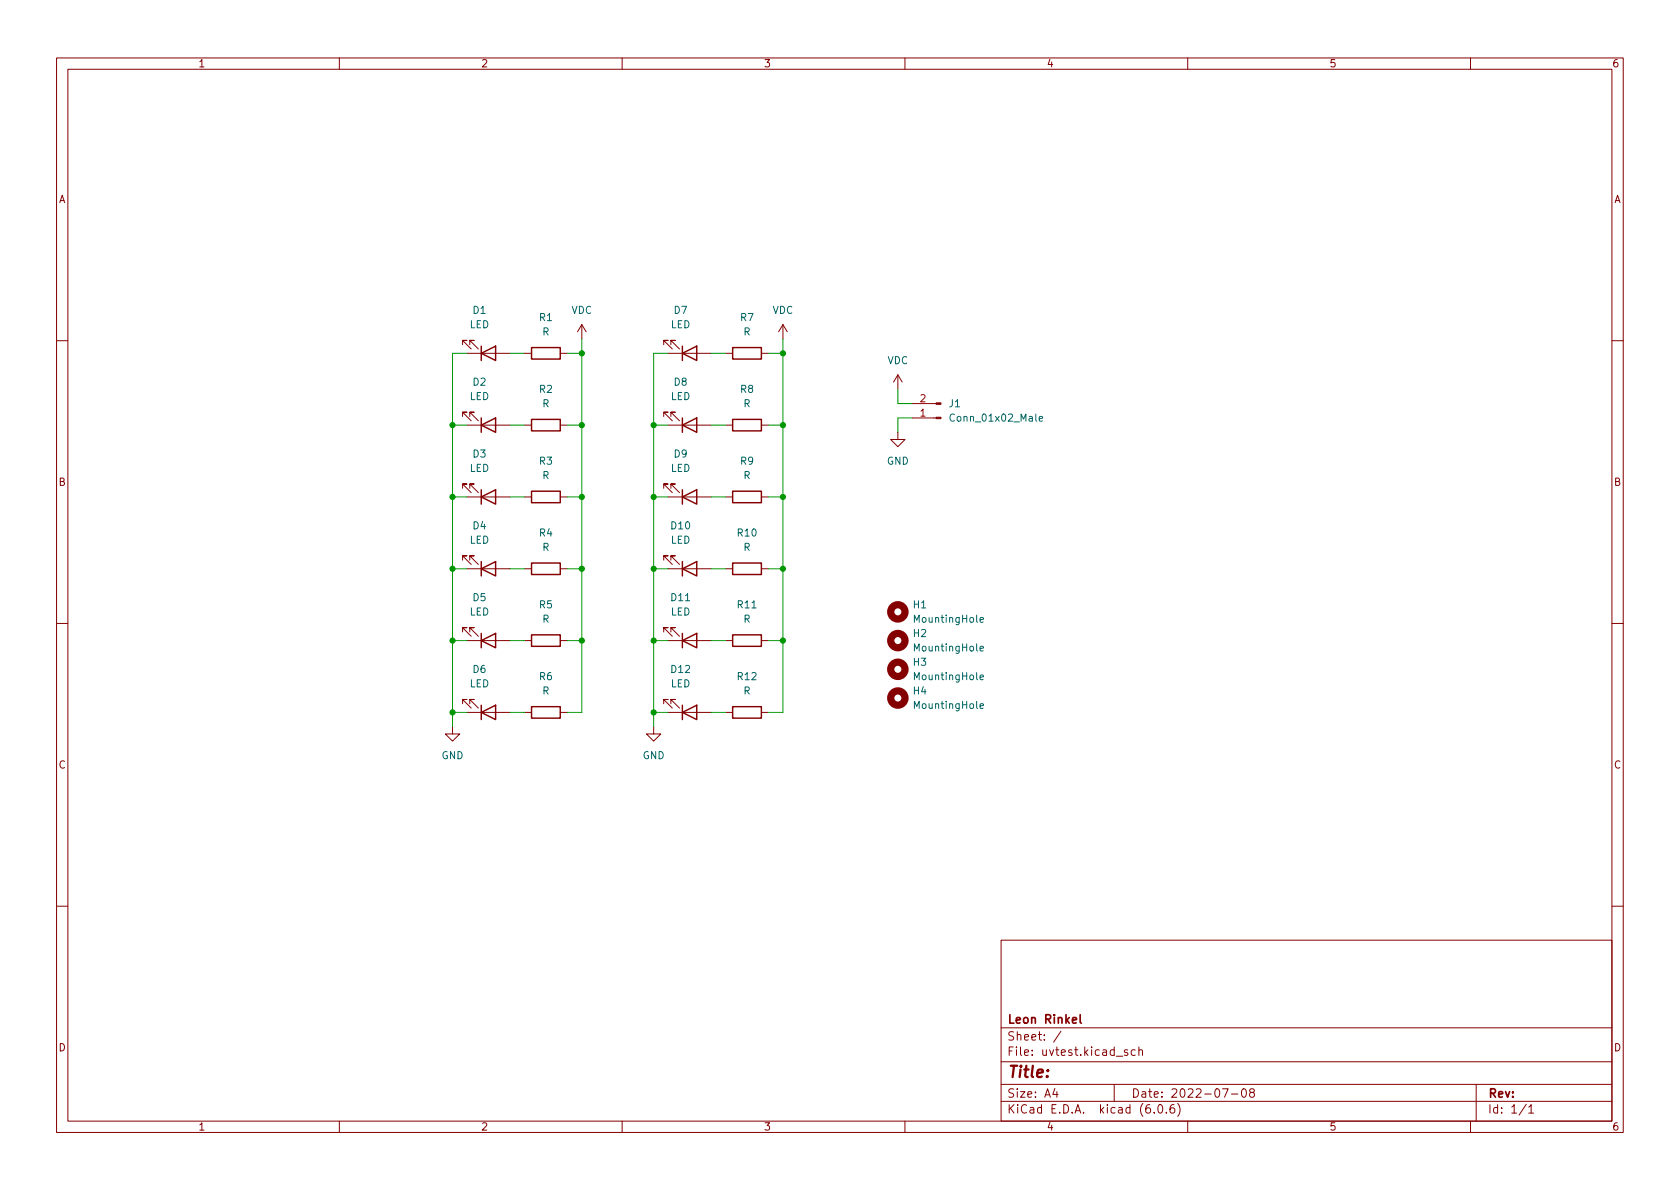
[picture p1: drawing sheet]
<svg xmlns="http://www.w3.org/2000/svg" width="297mm" height="210mm" viewBox="0 0 297 210" stroke-linecap="round" stroke-linejoin="round" font-family="sans-serif">
<g fill="none" stroke="#840000" stroke-width=".18">
<path d="M10 10.2h277v190.1h-277zM12 12.2h273v186.1h-273zM60 10.2v2M110 10.2v2M160 10.2v2M210 10.2v2M260 10.2v2M102.9 57.4l-.8 1.3M102.9 57.4v2.5M102.9 57.4l.7 1.3M138.4 57.4l-.7 1.3M138.4 57.4v2.5"/>
<path d="M138.4 57.4l.8 1.3M10 60.2h2M81.8 73.7v-.8h.7h-.7l1.5 1.5M81.8 61v-.8h.7h-.7l1.5 1.5M82.5 75.2h7.7M82.5 62.5h7.7M83.1 73.7v-.8h.7h-.7l1.5 1.5M83.1 61v-.8h.7h-.7l1.5 1.5M92.7 75.2h1.3M92.7 62.5h1.3M99.1 75.2h1.2M99.1 62.5h1.2"/>
<path d="M117.3 61v-.8h.8h-.8l1.6 1.5M117.3 73.7v-.8h.8h-.8l1.6 1.5M118.1 75.2h7.6M118.1 62.5h7.6M118.6 61v-.8h.8h-.8l1.5 1.5M118.6 73.7v-.8h.8h-.8l1.5 1.5M128.3 75.2h1.2M128.3 62.5h1.2M134.6 75.2h1.3M134.6 62.5h1.3M158.7 76.4v1.3h1.3l-1.3 1.3-1.2-1.3h1.2M158.7 66.3l-.7 1.3"/>
<path d="M158.7 66.3v2.5M158.7 66.3l.8 1.3M161.3 71.4h4.2M161.3 73.9h4.2M285 60.2h2M81.8 99.1v-.8h.7h-.7l1.5 1.5M81.8 86.4v-.8h.7h-.7l1.5 1.5M82.5 87.9h7.7M83.1 99.1v-.8h.7h-.7l1.5 1.5M83.1 86.4v-.8h.7h-.7l1.5 1.5M92.7 87.9h1.3M99.1 87.9h1.2"/>
<path d="M117.3 86.4v-.8h.8h-.8l1.6 1.5M117.3 99.1v-.8h.8h-.8l1.6 1.5M118.1 87.9h7.6M118.6 86.4v-.8h.8h-.8l1.5 1.5M118.6 99.1v-.8h.8h-.8l1.5 1.5M128.3 87.9h1.2M134.6 87.9h1.3M10 110.2h2M81.8 111.8v-.8h.7h-.7l1.5 1.5M82.5 113.3h7.7M82.5 100.6h7.7M83.1 111.8v-.8h.7h-.7l1.5 1.5"/>
<path d="M92.7 113.3h1.3M92.7 100.6h1.3M99.1 113.3h1.2M99.1 100.6h1.2M117.3 111.8v-.8h.8h-.8l1.6 1.5M118.1 113.3h7.6M118.1 100.6h7.6M118.6 111.8v-.8h.8h-.8l1.5 1.5M128.3 113.3h1.2M128.3 100.6h1.2M134.6 113.3h1.3M134.6 100.6h1.3"/>
<path d="M285 110.2h2M80 128.5v1.3h1.3l-1.3 1.3-1.3-1.3h1.3M81.8 124.5v-.8h.7h-.7l1.5 1.5M82.5 126h7.7M83.1 124.5v-.8h.7h-.7l1.5 1.5M92.7 126h1.3M99.1 126h1.2M115.6 128.5v1.3h1.2l-1.2 1.3-1.3-1.3h1.3M117.3 124.5v-.8h.8h-.8l1.6 1.5M118.1 126h7.6M118.6 124.5v-.8h.8h-.8l1.5 1.5M128.3 126h1.2"/>
<path d="M134.6 126h1.3M10 160.2h2M177 166.3h108v32h-108zM285 160.2h2M60 198.3v2M110 198.3v2M160 198.3v2M177 194.8h108M177 191.8h108M177 187.8h108M177 181.8h108M186.5 192.5l-.4 1h1"/>
<path d="M186.9 193v1M187.6 182.4l-1.3 1.9M197 191.8v3M199.4 185.7l-.4-.1-.2 .2 .1 .3 .5 .1v.4h-.6M200.7 185.7l-.4-.1-.3 .3v.4l.1 .3h.6M201.4 185.8l.2-.2 .3 .1 .1 .9M201.4 185.1v1.5M204.1 196.7v.1M204.9 195.4l.2-.1a.81 .81 0 0 1 .6 .7 .81 .81 0 0 1-.3 .8h-.2a.81 .81 0 0 1-.6-.6 .81 .81 0 0 1 .3-.8zM206.2 196.7v.1M207.6 195.3a.59 .59 0 0 0-.7 .7v.5l.1 .3h.4l.2-.1 .1-.5-.1-.2-.5-.1-.2 .3M208.2 195.1a1.72 1.72 0 0 1 0 2.3"/>
<path d="M210 198.3v2M216.1 192.5h1l-.6 1.5M217.7 193.5h1.2M219.7 192.6l.2-.1a.81 .81 0 0 1 .5 .7 .81 .81 0 0 1-.3 .8h-.1a.81 .81 0 0 1-.6-.6 .81 .81 0 0 1 .3-.8zM221.2 193.2l-.3-.3 .1-.2 .2-.2 .4 .1 .2 .2-.1 .2-.6 .2-.2 .3 .1 .4 .2 .1h.4l.2-.3-.1-.4-.2-.1M260 198.3v2M261 191.8v6.5M269.9 195.3l-1.3 1.9M270.3 195.8l.4-.5v1.5M270.3 196.8h.9"/>
</g>
<path d="M191 179.4v1.3l.2 .2" fill="none" stroke="#840000" stroke-width=".3"/>
<g fill="none" stroke="#840000" stroke-width=".25">
<path d="M85.1 75.2l2.5-1.3v2.5zM85.1 62.5l2.5-1.3v2.5zM85.1 61.2v2.5M85.1 73.9v2.5M94 61.5h5.1v2h-5.1zM94 74.2h5.1v2h-5.1zM120.6 62.5l2.6-1.3v2.5zM120.6 75.2l2.6-1.3v2.5zM120.6 61.2v2.5M120.6 73.9v2.5M129.5 74.2h5.1v2h-5.1zM129.5 61.5h5.1v2h-5.1z"/>
<path d="M85.1 87.9l2.5-1.3v2.5zM85.1 86.6v2.5M85.1 99.3v2.5M94 99.6h5.1v2h-5.1zM94 86.9h5.1v2h-5.1zM120.6 87.9l2.6-1.3v2.5zM120.6 86.6v2.5M120.6 99.3v2.5M129.5 86.9h5.1v2h-5.1zM129.5 99.6h5.1v2h-5.1zM85.1 113.3l2.5-1.3v2.5zM85.1 100.6l2.5-1.3v2.5z"/>
<path d="M85.1 112v2.5M94 112.3h5.1v2h-5.1zM120.6 100.6l2.6-1.3v2.5zM120.6 113.3l2.6-1.3v2.5zM120.6 112v2.5M129.5 112.3h5.1v2h-5.1zM85.1 126l2.5-1.3v2.5zM85.1 124.7v2.5M94 125h5.1v2h-5.1zM120.6 126l2.6-1.3v2.5zM120.6 124.7v2.5M129.5 125h5.1v2h-5.1z"/>
</g>
<g fill="none" stroke="#840000" stroke-width="1.3">
<circle cx="158.7" cy="113.3" r="1.27"/>
<circle cx="158.7" cy="118.4" r="1.27"/>
<circle cx="158.7" cy="108.2" r="1.27"/>
<circle cx="158.7" cy="123.4" r="1.27"/>
</g>
<path d="M183.7 74.1l.7-.2-.1-.2-.4-.1-.2 .2 .1 .6h.5M173.3 114.7l.6-.1-.1-.3h-.3l-.2 .2v.6h.5M173.3 109.6l.6-.1-.1-.2-.3-.1-.2 .2v.6h.5M173.3 119.8l.6-.1-.1-.3h-.3l-.2 .1v.6h.5M173.3 124.9l.6-.2-.1-.2-.3-.1-.2 .2v.6h.5" fill="none" stroke="#006464" stroke-width=".18"/>
<g fill="#840000" stroke="#840000" stroke-width=".18">
<path d="M165.5 71.2h.9v.3h-.9z"/>
<path d="M165.5 73.8h.9v.2h-.9z"/>
</g>
<g fill="none" stroke="#009600" stroke-width=".18">
<path d="M102.9 59.9v66.1h-2.6M138.4 59.9v66.1h-2.5M80 75.2h2.5M82.5 62.5h-2.5v66M90.2 75.2h2.5M90.2 62.5h2.5M100.3 75.2h2.6M100.3 62.5h2.6M115.6 75.2h2.5M118.1 62.5h-2.5v66M125.7 75.2h2.6M125.7 62.5h2.6"/>
<path d="M135.9 75.2h2.5M135.9 62.5h2.5M158.7 68.8v2.6h2.6M161.3 73.9h-2.6v2.5M80 87.9h2.5M90.2 87.9h2.5M100.3 87.9h2.6M115.6 87.9h2.5M125.7 87.9h2.6M135.9 87.9h2.5M80 100.6h2.5M80 113.3h2.5"/>
<path d="M90.2 100.6h2.5M90.2 113.3h2.5M100.3 100.6h2.6M100.3 113.3h2.6M115.6 100.6h2.5M115.6 113.3h2.5M125.7 100.6h2.6M125.7 113.3h2.6M135.9 100.6h2.5M135.9 113.3h2.5M80 126h2.5M90.2 126h2.5"/>
<path d="M115.6 126h2.5M125.7 126h2.6"/>
</g>
<g fill="#009600" stroke="#009600" stroke-width=".18">
<circle cx="80" cy="113.3" r=".46"/>
<circle cx="80" cy="126" r=".46"/>
<circle cx="115.6" cy="126" r=".46"/>
<circle cx="138.4" cy="113.3" r=".46"/>
<circle cx="102.9" cy="113.3" r=".46"/>
<circle cx="115.6" cy="113.3" r=".46"/>
<circle cx="138.4" cy="87.9" r=".46"/>
<circle cx="102.9" cy="100.6" r=".46"/>
<circle cx="102.9" cy="87.9" r=".46"/>
<circle cx="80" cy="100.6" r=".46"/>
<circle cx="80" cy="87.9" r=".46"/>
<circle cx="80" cy="75.2" r=".46"/>
<circle cx="138.4" cy="100.6" r=".46"/>
<circle cx="102.9" cy="75.2" r=".46"/>
<circle cx="115.6" cy="87.9" r=".46"/>
<circle cx="115.6" cy="100.6" r=".46"/>
<circle cx="115.6" cy="75.2" r=".46"/>
<circle cx="102.9" cy="62.5" r=".46"/>
<circle cx="138.4" cy="62.5" r=".46"/>
<circle cx="138.4" cy="75.2" r=".46"/>
</g>
<text font-size="2.8" fill="#840000" x="178" y="190.6">Title:</text>
<g font-size="2.1" fill="#840000">
<text x="178" y="184">Sheet: /</text>
<text x="178" y="181">Leon Rinkel</text>
<text x="178" y="186.7">File: uvtest.kicad_sch</text>
<text x="178" y="196.9">KiCad E.D.A. kicad (6.0.6)</text>
<text x="178" y="194.1">Size: A4</text>
<text x="200" y="194.1">Date: 2022-07-08</text>
<text x="263" y="194.1">Rev:</text>
<text x="263" y="196.9">Id: 1/1</text>
</g>
<g font-size="1.8" fill="#840000">
<text x="35" y="11.9">1</text>
<text x="85" y="11.9">2</text>
<text x="135" y="11.9">3</text>
<text x="185" y="11.9">4</text>
<text x="235" y="11.9">5</text>
<text x="285" y="11.9">6</text>
<text x="10.3" y="35.9">A</text>
<text x="285.3" y="35.9">A</text>
<text x="10.3" y="85.9">B</text>
<text x="285.3" y="85.9">B</text>
<text x="10.3" y="135.9">C</text>
<text x="285.3" y="135.9">C</text>
<text x="10.3" y="185.9">D</text>
<text x="285.3" y="185.9">D</text>
<text x="35" y="199.9">1</text>
<text x="85" y="199.9">2</text>
<text x="135" y="199.9">3</text>
<text x="185" y="199.9">4</text>
<text x="235" y="199.9">5</text>
<text x="285" y="199.9">6</text>
</g>
<g font-size="1.8" fill="#006464">
<text x="83" y="58">LED</text>
<text x="83.6" y="55.5">D1</text>
<text x="95.4" y="56.8">R1</text>
<text x="95.9" y="59.3">R</text>
<text x="101" y="55.5">VDC</text>
<text x="118.6" y="58">LED</text>
<text x="119.2" y="55.5">D7</text>
<text x="130.9" y="56.8">R7</text>
<text x="131.4" y="59.3">R</text>
<text x="136.6" y="55.5">VDC</text>
<text x="156.9" y="64.4">VDC</text>
<text x="83" y="70.7">LED</text>
<text x="83.6" y="68.2">D2</text>
<text x="95.4" y="69.5">R2</text>
<text x="118.6" y="70.7">LED</text>
<text x="119.2" y="68.2">D8</text>
<text x="130.9" y="69.5">R8</text>
<text x="95.9" y="72">R</text>
<text x="131.4" y="72">R</text>
<text x="167.8" y="72">J1</text>
<text x="168.5" y="74.5">Conn_01x02_Male</text>
<text x="83" y="83.4">LED</text>
<text x="83.6" y="80.9">D3</text>
<text x="95.4" y="82.2">R3</text>
<text x="118.6" y="83.4">LED</text>
<text x="119.2" y="80.9">D9</text>
<text x="130.9" y="82.2">R9</text>
<text x="156.8" y="82.2">GND</text>
<text x="95.9" y="84.7">R</text>
<text x="131.4" y="84.7">R</text>
<text x="83.6" y="93.6">D4</text>
<text x="95.4" y="94.9">R4</text>
<text x="118.7" y="93.6">D10</text>
<text x="130.5" y="94.9">R10</text>
<text x="83" y="96.1">LED</text>
<text x="95.9" y="97.4">R</text>
<text x="118.6" y="96.1">LED</text>
<text x="131.4" y="97.4">R</text>
<text x="83.6" y="106.3">D5</text>
<text x="95.4" y="107.6">R5</text>
<text x="118.7" y="106.3">D11</text>
<text x="130.5" y="107.6">R11</text>
<text x="161.5" y="107.6">H1</text>
<text x="83" y="108.8">LED</text>
<text x="95.9" y="110.1">R</text>
<text x="118.6" y="108.8">LED</text>
<text x="131.4" y="110.1">R</text>
<text x="161.5" y="112.6">H2</text>
<text x="161.9" y="110.1">MountingHole</text>
<text x="83.6" y="119">D6</text>
<text x="118.7" y="119">D12</text>
<text x="161.5" y="117.7">H3</text>
<text x="161.9" y="115.2">MountingHole</text>
<text x="83" y="121.5">LED</text>
<text x="95.4" y="120.3">R6</text>
<text x="95.9" y="122.8">R</text>
<text x="118.6" y="121.5">LED</text>
<text x="130.5" y="120.3">R12</text>
<text x="131.4" y="122.8">R</text>
<text x="161.5" y="122.8">H4</text>
<text x="161.9" y="120.3">MountingHole</text>
<text x="161.9" y="125.3">MountingHole</text>
<text x="78" y="134.2">GND</text>
<text x="113.6" y="134.2">GND</text>
</g>
<g font-size="1.8" fill="#a90000">
<text x="162.7" y="71.1">2</text>
<text x="162.7" y="73.7">1</text>
</g>
</svg>
